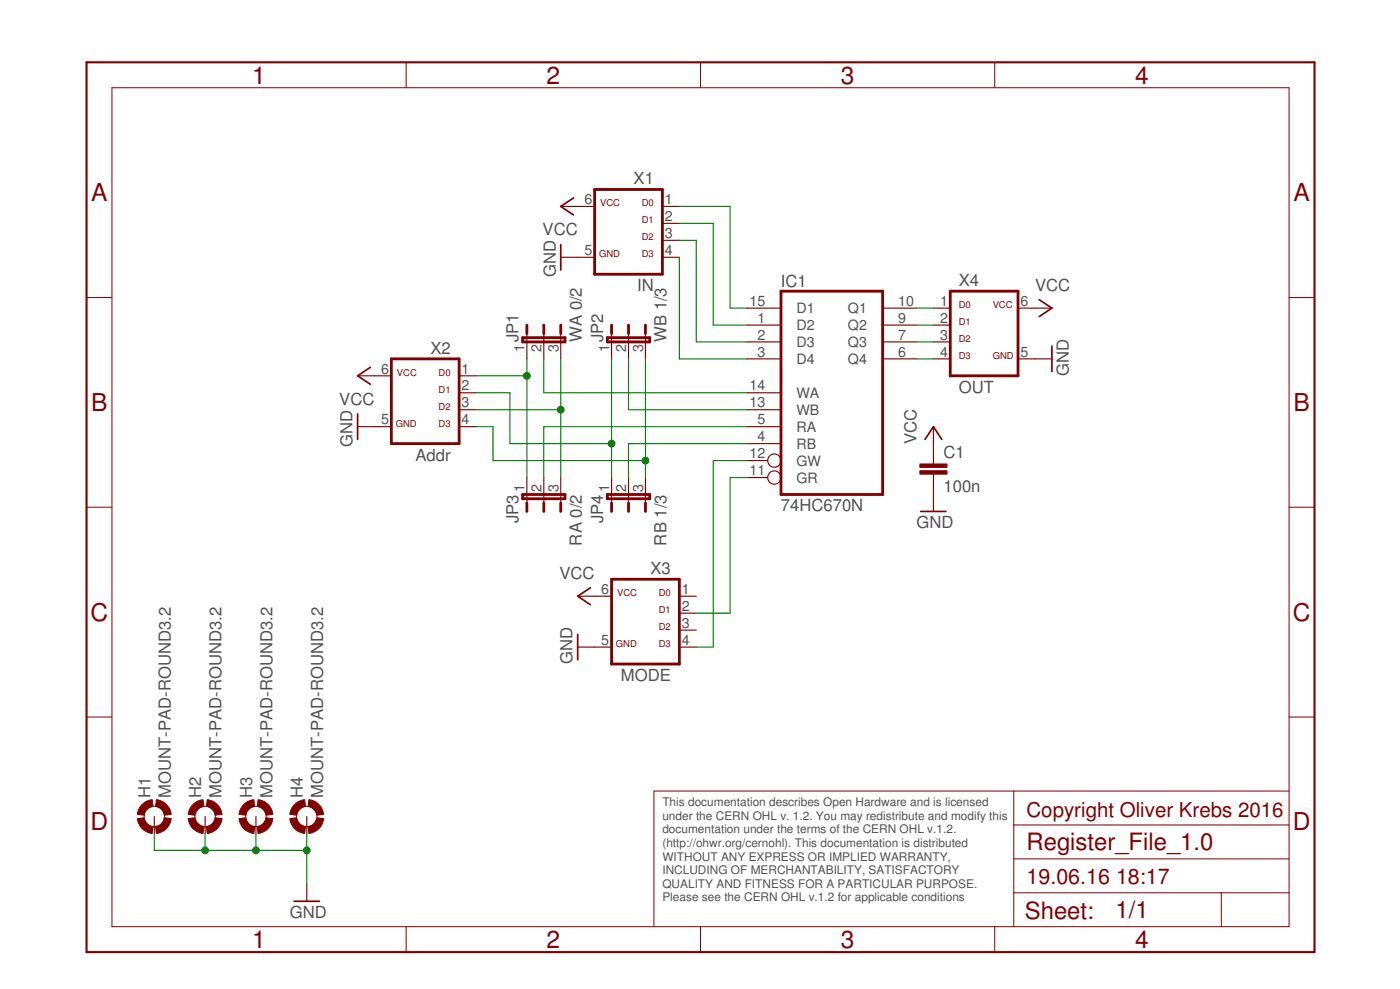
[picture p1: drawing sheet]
<svg xmlns="http://www.w3.org/2000/svg" width="210mm" height="148mm" viewBox="0 0 210 148" stroke-linecap="round" stroke-linejoin="round" font-family="sans-serif">
<g fill="none" stroke="#800000" stroke-width=".42">
<path d="M89.2 28.4h10.1v12.7h-10.1zM58.7 53.8h10.1v12.7h-10.1zM78.4 50.6h6.3v.6h-6.3zM79 48.7v1.3M81.5 48.7v1.3M84.1 48.7v1.3M91.1 50.6h6.3v.6h-6.3zM91.7 48.7v1.3M94.2 48.7v1.3M96.8 48.7v1.3M117.1 43.6h15.2v30.5h-15.2zM142.5 43.6h10.1v12.7h-10.1z"/>
<path d="M78.4 74.1h6.3v.6h-6.3zM79 75.4v1.2M81.5 75.4v1.2M84.1 75.4v1.2M91.1 74.1h6.3v.6h-6.3zM91.7 75.4v1.2M94.2 75.4v1.2M96.8 75.4v1.2M91.7 86.8h10.2v12.7h-10.2z"/>
</g>
<g fill="none" stroke="#800000" stroke-width=".17">
<path d="M84.1 30.9h5.1M84.1 38.5h5.1M99.3 30.9h2.6M99.3 33.5h2.6M99.3 36h2.6M99.3 38.5h2.6M53.6 56.3h5.1M68.8 56.3h2.6M68.8 58.8h2.6M79 50v3.8M81.5 50v3.8M84.1 50v3.8"/>
<path d="M91.7 50v3.8M94.2 50v3.8M96.8 50v3.8M112 46.2h5.1M112 48.7h5.1M112 51.2h5.1M112 53.8h5.1M112 58.8h5.1M132.3 46.2h5.1M132.3 48.7h5.1M132.3 51.2h5.1M132.3 53.8h5.1"/>
<path d="M140 46.2h2.5M140 48.7h2.5M140 51.2h2.5M140 53.8h2.5M152.6 46.2h5.1M152.6 53.8h5.1M53.6 63.9h5.1M68.8 61.4h2.6M68.8 63.9h2.6M79 71.5v3.9M81.5 71.5v3.9M84.1 71.5v3.9"/>
<path d="M91.7 71.5v3.9M94.2 71.5v3.9M96.8 71.5v3.9M112 61.4h5.1M112 63.9h5.1M112 66.5h5.1M112 71.5h3.1M112 69h3.1M140 63.9v5.6M140 71v5.6M86.6 89.3h5.1M86.6 96.9h5.1"/>
<path d="M101.9 89.3h2.5M101.9 91.9h2.5M101.9 94.4h2.5M101.9 96.9h2.5M23.1 122.3v2.6M30.8 122.3v2.6M38.4 122.3v2.6M46 122.3v2.6M46 132.5v2.5"/>
<circle cx="116.1" cy="69" r=".99"/>
<circle cx="116.1" cy="71.5" r=".99"/>
</g>
<path d="M84.1 36.6v3.8M86 29.7l-1.9 1.2 1.9 1.3M55.5 55l-1.9 1.3 1.9 1.3M155.8 44.9l1.9 1.3-1.9 1.2M157.7 51.9v3.8M53.6 62v3.8M138 76.6h3.8M138.7 65.8l1.3-1.9 1.2 1.9M86.6 95v3.8M88.5 88.1l-1.9 1.2 1.9 1.3M44.1 135h3.8" fill="none" stroke="#800000" stroke-width=".25"/>
<g fill="none" stroke="#800000" stroke-width=".15">
<path d="M16.8 13.1h176.5v125.7h-176.5zM60.9 9.3v3.8M105 9.3v3.8M149.1 9.3v3.8M13 44.6h3.8M193.3 44.6h3.8M13 76h3.8M193.3 76h3.8M13 107.4h3.8M152 118.5v20.3M193.3 118.5h-95.3v20.3M193.3 107.4h3.8"/>
<path d="M60.9 138.8v3.8M105 138.8v3.8M149.1 138.8v3.8M152 133.8h41.3M152 128.7h41.3M152 123.6h41.3M183.1 133.8v5"/>
<circle cx="23.1" cy="122.3" r="1.52"/>
<circle cx="30.8" cy="122.3" r="1.52"/>
<circle cx="38.4" cy="122.3" r="1.52"/>
<circle cx="46" cy="122.3" r="1.52"/>
</g>
<path d="M13 9.3h184.1v133.3h-184.1z" fill="none" stroke="#800000" stroke-width=".32"/>
<g fill="#800000" stroke="#800000" stroke-width=".15">
<path d="M21.2 120.7a2.46 2.46 0 0 1 1.6-.9l.1 1a1.51 1.51 0 0 0-1.3 1.3l-1-.1 .1-.6z" fill-rule="evenodd"/>
<path d="M20.6 122.6l1-.1a1.46 1.46 0 0 0 1.3 1.3l-.1 1.1a2.52 2.52 0 0 1-2.2-2.3z" fill-rule="evenodd"/>
<path d="M23.3 123.8a1.51 1.51 0 0 0 1.4-1.3l1 .1a2.53 2.53 0 0 1-2.2 2.3z" fill-rule="evenodd"/>
<path d="M23.5 119.8a2.53 2.53 0 0 1 2.2 2.2l-1 .1a1.57 1.57 0 0 0-1.4-1.3z" fill-rule="evenodd"/>
<path d="M28.8 120.7a2.46 2.46 0 0 1 1.6-.9l.2 1a1.51 1.51 0 0 0-1.4 1.3l-1-.1 .2-.6z" fill-rule="evenodd"/>
<path d="M28.2 122.6l1-.1a1.46 1.46 0 0 0 1.4 1.3l-.2 1.1a2.52 2.52 0 0 1-2.2-2.3z" fill-rule="evenodd"/>
<path d="M30.9 123.8a1.51 1.51 0 0 0 1.4-1.3l1 .1a2.53 2.53 0 0 1-2.2 2.3z" fill-rule="evenodd"/>
<path d="M31.1 119.8a2.53 2.53 0 0 1 2.2 2.2l-1 .1a1.57 1.57 0 0 0-1.4-1.3z" fill-rule="evenodd"/>
<path d="M36.4 120.7a2.46 2.46 0 0 1 1.7-.9l.1 1a1.51 1.51 0 0 0-1.3 1.3l-1.1-.1 .2-.6z" fill-rule="evenodd"/>
<path d="M35.8 122.6l1.1-.1a1.46 1.46 0 0 0 1.3 1.3l-.1 1.1a2.48 2.48 0 0 1-2.3-2.3z" fill-rule="evenodd"/>
<path d="M38.6 123.8a1.51 1.51 0 0 0 1.3-1.3l1 .1a2.48 2.48 0 0 1-2.2 2.3z" fill-rule="evenodd"/>
<path d="M38.7 119.8a2.49 2.49 0 0 1 2.2 2.2l-1 .1a1.57 1.57 0 0 0-1.3-1.3z" fill-rule="evenodd"/>
<path d="M44 120.7a2.46 2.46 0 0 1 1.7-.9l.1 1a1.56 1.56 0 0 0-1.4 1.3l-.9-.1 .1-.6z" fill-rule="evenodd"/>
<path d="M43.5 122.6l.9-.1a1.51 1.51 0 0 0 1.4 1.3l-.1 1.1a2.48 2.48 0 0 1-2.2-2.3z" fill-rule="evenodd"/>
<path d="M46.2 123.8a1.51 1.51 0 0 0 1.3-1.3l1 .1a2.48 2.48 0 0 1-2.2 2.3z" fill-rule="evenodd"/>
<path d="M46.3 119.8a2.49 2.49 0 0 1 2.2 2.2l-1 .1a1.57 1.57 0 0 0-1.3-1.3z" fill-rule="evenodd"/>
</g>
<g fill="#800000" stroke="#800000" stroke-width=".15">
<path d="M137.9 70.5h4.1v.5h-4.1z"/>
<path d="M137.9 69.5h4.1v.5h-4.1z"/>
</g>
<g fill="none" stroke="#008000" stroke-width=".17">
<path d="M101.9 30.9h7.6v15.3h2.5M101.9 33.5h5v15.2h5.1M101.9 36h2.5v15.2h7.6M101.9 38.5v15.3h10.1M71.4 58.8h5.1v7.7h15.2M71.4 56.3h7.6M79 53.8v17.7M81.5 53.8v5h30.5M84.1 53.8v17.7M91.7 53.8v17.7M94.2 53.8v7.6h17.8M96.8 53.8v17.7"/>
<path d="M137.4 46.2h2.6M137.4 48.7h2.6M137.4 51.2h2.6M137.4 53.8h2.6M71.4 61.4h12.7M71.4 63.9h2.5v5.1h22.9M112 71.5h-2.5v20.4h-5.1M112 69h-5.1v27.9h-2.5M112 63.9h-30.5v7.6M112 66.5h-17.8v5M23.1 124.9v2.5h22.9M30.8 124.9v2.5"/>
<path d="M38.4 124.9v2.5M46 124.9v7.6"/>
</g>
<g fill="#008000" stroke="#008000" stroke-width=".15">
<circle cx="46" cy="127.4" r=".51"/>
<circle cx="38.4" cy="127.4" r=".51"/>
<circle cx="30.8" cy="127.4" r=".51"/>
<circle cx="79" cy="56.3" r=".51"/>
<circle cx="84.1" cy="61.4" r=".51"/>
<circle cx="96.8" cy="69" r=".51"/>
<circle cx="91.7" cy="66.5" r=".51"/>
</g>
<g font-size="3.7" fill="#800000">
<text x="37.8" y="12.5">1</text>
<text x="82" y="12.5">2</text>
<text x="126.1" y="12.5">3</text>
<text x="170.2" y="12.5">4</text>
<text x="13.7" y="30.1">A</text>
<text x="193.9" y="30.1">A</text>
<text x="13.7" y="61.6">B</text>
<text x="193.9" y="61.6">B</text>
<text x="13.5" y="93">C</text>
<text x="193.8" y="93">C</text>
<text x="13.5" y="124.4">D</text>
<text x="193.8" y="124.4">D</text>
<text x="37.8" y="142">1</text>
<text x="82" y="142">2</text>
<text x="126.1" y="142">3</text>
<text x="170.2" y="142">4</text>
</g>
<g font-size="3.6" fill="#800000">
<text x="153.9" y="127.4">Register_File_1.0</text>
<text x="153.7" y="137.7">Sheet:</text>
<text x="167.2" y="137.6">1/1</text>
</g>
<g font-size="3.2" fill="#800000">
<text x="153.9" y="132.5">19.06.16</text>
<text x="167.3" y="132.5">18:17</text>
</g>
<text font-size="3.1" fill="#800000" x="153.9" y="122.3">Copyright Oliver Krebs 2016</text>
<g font-size="2.5" fill="#505050">
<text x="95" y="27.6">X1</text>
<text x="81.3" y="35.2">VCC</text>
<text x="83.3" y="41.5" transform="rotate(-90 83.3 41.5)">GND</text>
<text x="95.5" y="43.6">IN</text>
<text x="117.1" y="43">IC1</text>
<text x="143.8" y="42.9">X4</text>
<text x="155.2" y="43.6">VCC</text>
<text x="64.5" y="53">X2</text>
<text x="77.7" y="51.2" transform="rotate(-90 77.7 51.2)">JP1</text>
<text x="87.3" y="51.2" transform="rotate(-90 87.3 51.2)">WA 0/2</text>
<text x="90.4" y="51.2" transform="rotate(-90 90.4 51.2)">JP2</text>
<text x="99.9" y="51.2" transform="rotate(-90 99.9 51.2)">WB 1/3</text>
<text x="143.8" y="58.9">OUT</text>
<text x="160.3" y="56.3" transform="rotate(-90 160.3 56.3)">GND</text>
<text x="50.9" y="60.6">VCC</text>
<text x="52.8" y="66.9" transform="rotate(-90 52.8 66.9)">GND</text>
<text x="62.3" y="69">Addr</text>
<text x="137.4" y="66.5" transform="rotate(-90 137.4 66.5)">VCC</text>
<text x="141.5" y="68.6">C1</text>
<text x="117.1" y="76.6">74HC670N</text>
<text x="141.5" y="73.7">100n</text>
<text x="77.7" y="78.4" transform="rotate(-90 77.7 78.4)">JP3</text>
<text x="87.3" y="81.7" transform="rotate(-90 87.3 81.7)">RA 0/2</text>
<text x="90.4" y="78.4" transform="rotate(-90 90.4 78.4)">JP4</text>
<text x="99.9" y="81.7" transform="rotate(-90 99.9 81.7)">RB 1/3</text>
<text x="137.4" y="79.2">GND</text>
<text x="83.9" y="86.8">VCC</text>
<text x="97.5" y="86">X3</text>
<text x="85.9" y="99.5" transform="rotate(-90 85.9 99.5)">GND</text>
<text x="93.1" y="102">MODE</text>
<text x="22.5" y="119.5" transform="rotate(-90 22.5 119.5)">H1</text>
<text x="25.6" y="119.5" transform="rotate(-90 25.6 119.5)">MOUNT-PAD-ROUND3.2</text>
<text x="30.2" y="119.5" transform="rotate(-90 30.2 119.5)">H2</text>
<text x="33.2" y="119.5" transform="rotate(-90 33.2 119.5)">MOUNT-PAD-ROUND3.2</text>
<text x="37.8" y="119.5" transform="rotate(-90 37.8 119.5)">H3</text>
<text x="40.8" y="119.5" transform="rotate(-90 40.8 119.5)">MOUNT-PAD-ROUND3.2</text>
<text x="45.4" y="119.5" transform="rotate(-90 45.4 119.5)">H4</text>
<text x="48.5" y="119.5" transform="rotate(-90 48.5 119.5)">MOUNT-PAD-ROUND3.2</text>
<text x="43.4" y="137.6">GND</text>
</g>
<g font-size="2.1" fill="#505050">
<text x="87.6" y="30.6">6</text>
<text x="99.7" y="30.6">1</text>
<text x="99.7" y="33.1">2</text>
<text x="99.7" y="35.6">3</text>
<text x="87.6" y="38.2">5</text>
<text x="99.7" y="38.2">4</text>
<text x="112.4" y="45.8">15</text>
<text x="119.4" y="46.9">D1</text>
<text x="127.1" y="46.9">Q1</text>
<text x="134.7" y="45.8">10</text>
<text x="140.9" y="45.8">1</text>
<text x="153" y="45.8">6</text>
<text x="78.6" y="52.8" transform="rotate(-90 78.6 52.8)">1</text>
<text x="81.2" y="52.8" transform="rotate(-90 81.2 52.8)">2</text>
<text x="83.7" y="52.8" transform="rotate(-90 83.7 52.8)">3</text>
<text x="91.3" y="52.8" transform="rotate(-90 91.3 52.8)">1</text>
<text x="93.9" y="52.8" transform="rotate(-90 93.9 52.8)">2</text>
<text x="96.4" y="52.8" transform="rotate(-90 96.4 52.8)">3</text>
<text x="113.6" y="48.3">1</text>
<text x="113.6" y="50.9">2</text>
<text x="113.6" y="53.4">3</text>
<text x="119.4" y="49.5">D2</text>
<text x="119.4" y="52">D3</text>
<text x="127.1" y="52">Q3</text>
<text x="127.1" y="49.5">Q2</text>
<text x="134.7" y="53.4">6</text>
<text x="134.7" y="50.9">7</text>
<text x="134.7" y="48.3">9</text>
<text x="140.9" y="48.3">2</text>
<text x="140.9" y="50.9">3</text>
<text x="140.9" y="53.4">4</text>
<text x="153" y="53.4">5</text>
<text x="57.1" y="56">6</text>
<text x="69.2" y="56">1</text>
<text x="69.2" y="58.5">2</text>
<text x="112.4" y="58.5">14</text>
<text x="119.4" y="54.5">D4</text>
<text x="119.4" y="59.6">WA</text>
<text x="127.1" y="54.5">Q4</text>
<text x="57.1" y="63.6">5</text>
<text x="69.2" y="61">3</text>
<text x="69.2" y="63.6">4</text>
<text x="112.4" y="61">13</text>
<text x="113.6" y="63.6">5</text>
<text x="119.4" y="64.7">RA</text>
<text x="119.4" y="62.2">WB</text>
<text x="112.4" y="71.2">11</text>
<text x="112.4" y="68.7">12</text>
<text x="113.6" y="66.1">4</text>
<text x="119.4" y="67.2">RB</text>
<text x="119.4" y="69.8">GW</text>
<text x="78.6" y="73.7" transform="rotate(-90 78.6 73.7)">1</text>
<text x="81.2" y="73.7" transform="rotate(-90 81.2 73.7)">2</text>
<text x="83.7" y="73.7" transform="rotate(-90 83.7 73.7)">3</text>
<text x="91.3" y="73.7" transform="rotate(-90 91.3 73.7)">1</text>
<text x="93.9" y="73.7" transform="rotate(-90 93.9 73.7)">2</text>
<text x="96.4" y="73.7" transform="rotate(-90 96.4 73.7)">3</text>
<text x="119.4" y="72.3">GR</text>
<text x="90.2" y="89">6</text>
<text x="102.2" y="89">1</text>
<text x="102.2" y="91.5">2</text>
<text x="102.2" y="94">3</text>
<text x="90.2" y="96.6">5</text>
<text x="102.2" y="96.6">4</text>
</g>
<g font-size="1.8" fill="#505050">
<text x="99.3" y="120.8">This documentation describes Open Hardware and is licensed</text>
<text x="99.3" y="122.8">under the CERN OHL v. 1.2. You may redistribute and modify this</text>
<text x="99.3" y="124.9">documentation under the terms of the CERN OHL v.1.2.</text>
<text x="99.3" y="126.9">(http://ohwr.org/cernohl). This documentation is distributed</text>
<text x="99.3" y="128.9">WITHOUT ANY EXPRESS OR IMPLIED WARRANTY,</text>
<text x="99.3" y="131">INCLUDING OF MERCHANTABILITY, SATISFACTORY</text>
<text x="99.3" y="133">QUALITY AND FITNESS FOR A PARTICULAR PURPOSE.</text>
<text x="99.3" y="135">Please see the CERN OHL v.1.2 for applicable conditions</text>
</g>
<g font-size="1.4" fill="#800000">
<text x="90" y="30.9">VCC</text>
<text x="96.2" y="30.9">D0</text>
<text x="96.2" y="36">D2</text>
<text x="96.2" y="33.5">D1</text>
<text x="89.8" y="38.5">GND</text>
<text x="96.2" y="38.5">D3</text>
<text x="143.8" y="46.2">D0</text>
<text x="148.8" y="46.2">VCC</text>
<text x="143.8" y="51.2">D2</text>
<text x="143.8" y="53.8">D3</text>
<text x="143.8" y="48.7">D1</text>
<text x="148.8" y="53.8">GND</text>
<text x="59.5" y="56.3">VCC</text>
<text x="65.8" y="56.3">D0</text>
<text x="65.8" y="58.9">D1</text>
<text x="59.3" y="63.9">GND</text>
<text x="65.8" y="61.4">D2</text>
<text x="65.8" y="63.9">D3</text>
<text x="92.5" y="89.3">VCC</text>
<text x="98.8" y="89.3">D0</text>
<text x="98.8" y="94.4">D2</text>
<text x="98.8" y="91.9">D1</text>
<text x="92.4" y="96.9">GND</text>
<text x="98.8" y="96.9">D3</text>
</g>
</svg>
